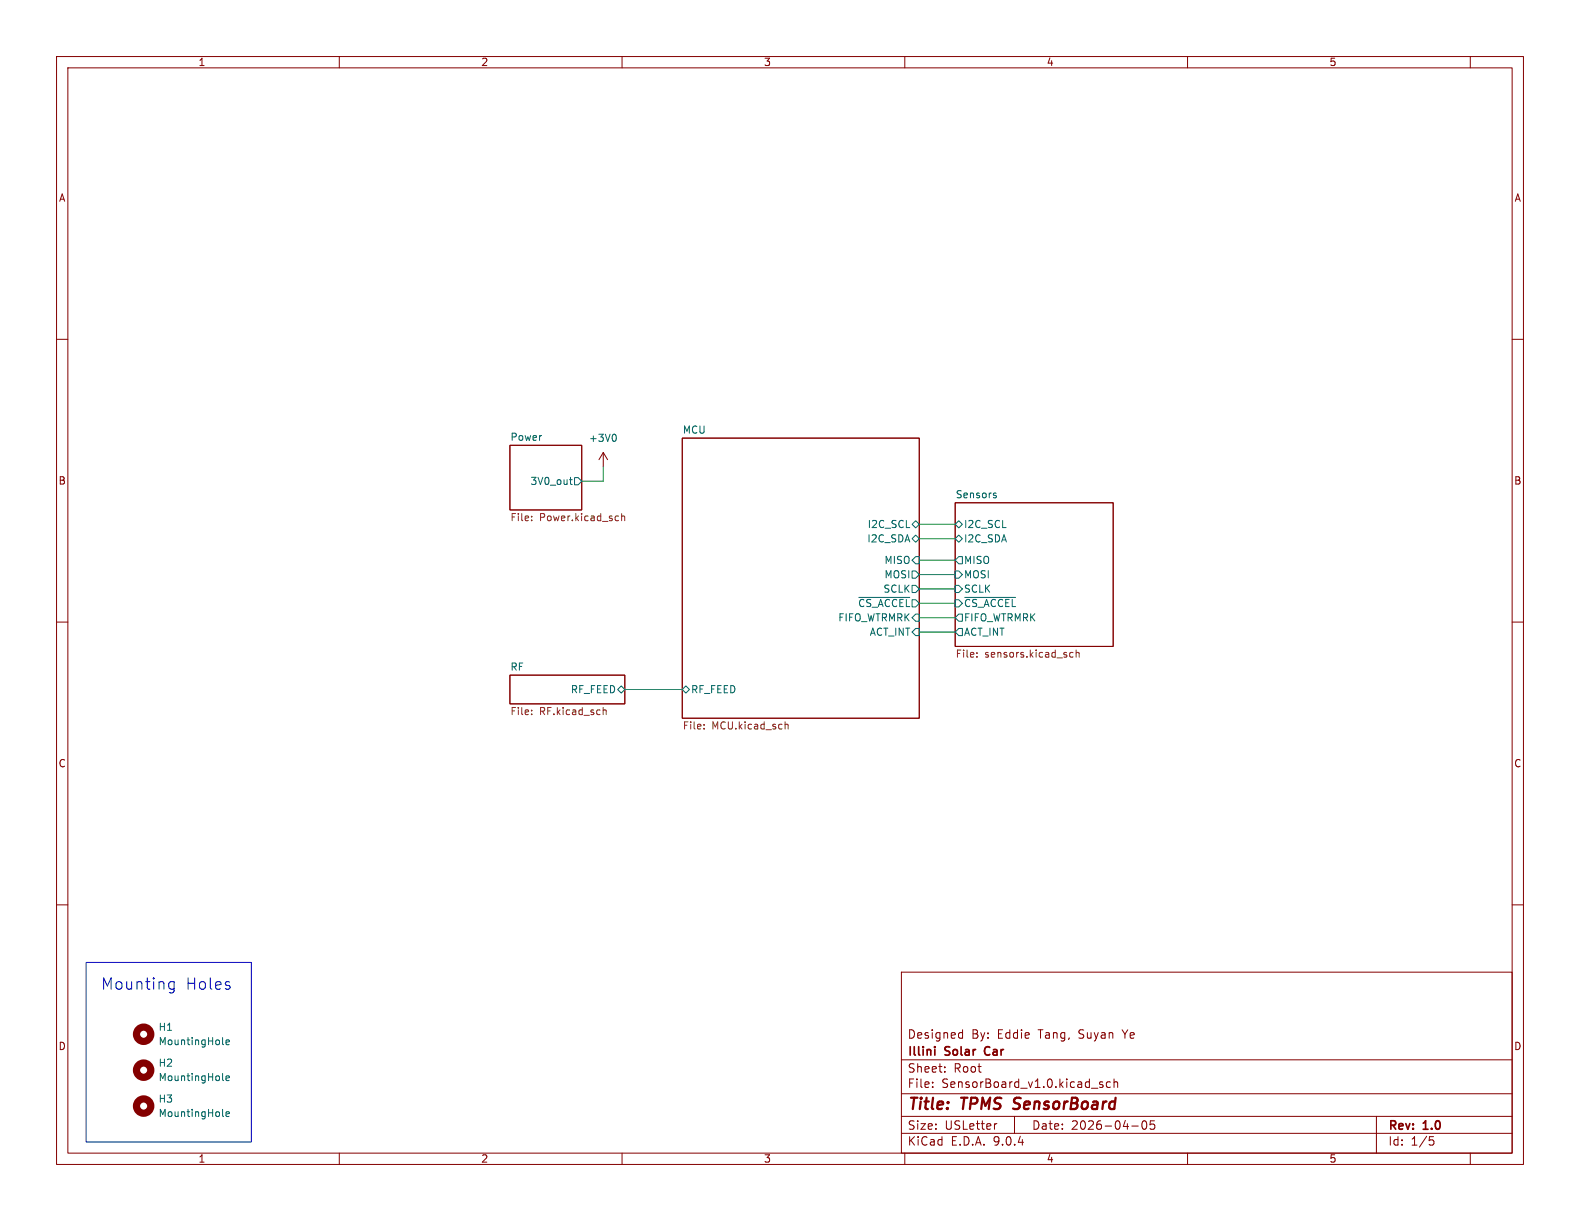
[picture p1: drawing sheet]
<svg xmlns="http://www.w3.org/2000/svg" width="279mm" height="216mm" viewBox="0 0 279 216" stroke-linecap="round" stroke-linejoin="round" font-family="sans-serif">
<g fill="none" stroke="#840000" stroke-width=".18">
<path d="M10 10h259.4v195.9h-259.4zM12 12h255.4v191.9h-255.4zM60 10v2M110 10v2M160 10v2M210 10v2M260 10v2M10 60h2M90.2 78.7h12.7v11.5h-12.7zM120.6 77.5h42v49.5h-42zM267.4 60h2M106.7 80l-.8 1.3"/>
<path d="M106.7 80l.7 1.3M106.7 80v2.6M168.9 88.9h27.9v25.4h-27.9zM10 110h2M90.2 119.4h20.3v5.1h-20.3zM267.4 110h2M10 160h2M159.4 171.9h108v32h-108zM267.4 160h2M159.4 197.4h108M159.4 193.4h108M159.4 187.4h108"/>
<path d="M164.9 192.1v.2M164.9 191.4v.1M167.1 189.4v.2M167.1 188.7v.1M169.8 182.6l.4 .1M170.2 182.1v1.5M170.2 183.5l-.4 .1M176.3 198.7l-.3 .1M179.4 197.4v3M195 191.4l-.4-.1-.2 .2 .1 .2 .5 .2v.3h-.6M196.4 191.4l-.5-.1-.3 .3v.4l.2 .2h.6M197 191.4l.2-.1 .4 .1v.9"/>
<path d="M197 190.8v1.5M200.1 199.1h1.2M202.1 198.3l.2-.1a.81 .81 0 0 1 .6 .6 .81 .81 0 0 1-.3 .8l-.2 .1a.81 .81 0 0 1-.3-1.4zM204.1 198.2h-.7v.7l.2-.1h.5l.1 .2-.1 .5-.2 .2-.5-.2M243.4 197.4v6.5M60 203.9v2M110 203.9v2M159.4 200.4h108M160 203.9v2M210 203.9v2M252.8 201h.7M252.9 201.6h.4l.3 .2-.2 .6-.5 .1"/>
<path d="M260 203.9v2"/>
</g>
<path d="M179.1 196l.3 .1M179.4 194.3l-.1 .2 .1 .4" fill="none" stroke="#840000" stroke-width=".4"/>
<path d="M165.3 185.1v.1M165.3 185.6v1M174.2 185.3l-.1 .4 .1 .7" fill="none" stroke="#840000" stroke-width=".3"/>
<g fill="none" stroke="#006464" stroke-width=".18">
<path d="M108.7 76.8a.79 .79 0 0 1 0 1.2M100.7 84.8h.5M100.9 84.4v1.1l.3 .2M101.6 84.5h.6l.7 .6-.7 .6h-.6zM161.3 92.7l.6-.6 .7 .6-.7 .6zM161.3 95.3l.6-.7 .7 .7-.7 .6zM161.9 98.4h.7v1.3h-.7l-.6-.6zM168.9 92.7l.6-.6 .7 .6-.7 .6zM168.9 95.3l.6-.7 .7 .7-.7 .6zM169.5 98.4h.7v1.3h-.7l-.6-.6zM175.8 87.6l.3 .1 .1 .1-.2 .2h-.2M175.8 87.2h.3"/>
<path d="M151.9 105.6h9M161.3 101h.6l.7 .6-.7 .6h-.6zM161.3 103.5h.6l.7 .6-.7 .7h-.6zM161.9 111.1h.7v1.3h-.7l-.6-.6zM161.9 108.6h.7v1.3h-.7l-.6-.7zM168.9 101h.6l.7 .6-.7 .6h-.6zM168.9 103.5h.6l.7 .6-.7 .7h-.6zM168.9 106h.6l.7 .7-.7 .6h-.6zM169.5 111.1h.7v1.3h-.7l-.6-.6zM169.5 108.6h.7v1.3h-.7l-.6-.7zM170.6 105.6h9M109.2 121.9l.7-.6 .6 .6-.6 .7z"/>
<path d="M120.6 121.9l.7-.6 .6 .6-.6 .7zM39.4 190.9l.1 .2M39.4 197.2l.1 .2M39.4 184.5l.1 .2M40 190.7l.6-.2-.1-.2-.4-.1-.1 .2v.6h.5M40 184.3l.6-.1-.1-.3h-.4l-.1 .2v.6h.5M40 197l.6-.1-.1-.3h-.4l-.1 .2v.6h.5"/>
</g>
<g fill="none" stroke="#725600" stroke-width=".18">
<path d="M94 92v.1M94 91.3v.1M109.3 91.2l.1 .1M109.4 92l-.1 .1M109.9 90.8v1.3M109.9 91.4l.2-.2 .3 .1 .1 .8M172.8 116.1v.1M172.8 115.4v.1M189.1 116l.3 .2 .4-.1M189.8 115.4h-.4l-.3 .2M190.3 115.5l.2-.1h.3v.8M190.3 114.9v1.3"/>
<path d="M94 125.6v.1M94 126.2v.2M106.7 125.1v1.3M106.7 125.6l.1-.1 .3 .1 .1 .8M124.5 128.8v.1M124.5 128.1v.1M138.8 127.6v1.3M138.8 128.2l.2-.1h.3l.1 .8"/>
</g>
<g fill="none" stroke="#840000" stroke-width="1.3">
<circle cx="25.4" cy="195.6" r="1.27"/>
<circle cx="25.4" cy="189.2" r="1.27"/>
<circle cx="25.4" cy="182.9" r="1.27"/>
</g>
<path d="M106.7 82.6v2.5h-3.8M162.6 99.1h6.3M162.6 95.3h6.3M162.6 92.7h6.3M162.6 104.1h6.3M162.6 101.6h6.3M162.6 106.7h6.3M162.6 109.2h6.3M162.6 111.8h6.3M110.5 121.9h10.1" fill="none" stroke="#009600" stroke-width=".18"/>
<path d="M15.2 170.2h29.2v31.7h-29.2zM30 174.8l.2 .1 .6-.1M30 173.7l.2-.1 .6 .1M30.8 173.6v1.6a.54 .54 0 0 1-.9 .3" fill="none" stroke="#0000c2" stroke-width=".18"/>
<g font-size="2.8" fill="#0000c2">
<text x="17.8" y="175.2">Mounting</text>
<text x="32.8" y="175.2">Holes</text>
</g>
<g font-size="2.8" fill="#840000">
<text x="160.4" y="196.8">Title:</text>
<text x="170.1" y="196.8">TPMS</text>
<text x="180.1" y="196.8">SensorBoard</text>
</g>
<g font-size="2.1" fill="#840000">
<text x="160.4" y="183.9">Designed</text>
<text x="171.8" y="183.9">By:</text>
<text x="176.4" y="183.9">Eddie</text>
<text x="183.8" y="183.9">Tang,</text>
<text x="191" y="183.9">Suyan</text>
<text x="199" y="183.9">Ye</text>
<text x="160.4" y="189.9">Sheet:</text>
<text x="160.4" y="187.1">Illini</text>
<text x="167.2" y="187.1">Solar</text>
<text x="168.6" y="189.9">Root</text>
<text x="174.8" y="187.1">Car</text>
<text x="160.4" y="192.6">File:</text>
<text x="166.5" y="192.6">SensorBoard_v1.0.kicad_sch</text>
<text x="160.4" y="202.8">KiCad</text>
<text x="160.4" y="200">Size:</text>
<text x="167.1" y="200">USLetter</text>
<text x="168.1" y="202.8">E.D.A.</text>
<text x="175.7" y="202.8">9.0.4</text>
<text x="182.4" y="200">Date:</text>
<text x="189.4" y="200">2026-04-05</text>
<text x="245.4" y="200.2">Rev:</text>
<text x="245.4" y="202.8">Id:</text>
<text x="249.5" y="202.8">1/5</text>
<text x="251.8" y="200.2">1.0</text>
</g>
<g font-size="1.8" fill="#840000">
<text x="35" y="11.9">1</text>
<text x="85" y="11.9">2</text>
<text x="135" y="11.9">3</text>
<text x="185" y="11.9">4</text>
<text x="235" y="11.9">5</text>
<text x="10.3" y="35.9">A</text>
<text x="267.7" y="35.9">A</text>
<text x="10.3" y="85.9">B</text>
<text x="267.7" y="85.9">B</text>
<text x="10.3" y="135.9">C</text>
<text x="267.7" y="135.9">C</text>
<text x="10.3" y="185.9">D</text>
<text x="267.7" y="185.9">D</text>
<text x="35" y="205.8">1</text>
<text x="85" y="205.8">2</text>
<text x="135" y="205.8">3</text>
<text x="185" y="205.8">4</text>
<text x="235" y="205.8">5</text>
</g>
<g font-size="1.8" fill="#006464">
<text x="120.6" y="76.8">MCU</text>
<text x="90.2" y="78">Power</text>
<text x="104" y="78.3">+3V0</text>
<text x="93.7" y="86">3V0_out</text>
<text x="168.9" y="88.2">Sensors</text>
<text x="153.3" y="93.6">I2C_SCL</text>
<text x="170.4" y="93.6">I2C_SCL</text>
<text x="153.3" y="96.1">I2C_SDA</text>
<text x="156.3" y="99.9">MISO</text>
<text x="170.4" y="96.1">I2C_SDA</text>
<text x="170.4" y="99.9">MISO</text>
<text x="151.6" y="107.5">~{CS_ACCEL}</text>
<text x="156.1" y="105">SCLK</text>
<text x="156.3" y="102.5">MOSI</text>
<text x="170.4" y="102.5">MOSI</text>
<text x="170.4" y="105">SCLK</text>
<text x="170.4" y="107.5">~{CS_ACCEL}</text>
<text x="148.1" y="110.1">FIFO_WTRMRK</text>
<text x="153.7" y="112.6">ACT_INT</text>
<text x="170.4" y="112.6">ACT_INT</text>
<text x="170.4" y="110.1">FIFO_WTRMRK</text>
<text x="90.2" y="118.7">RF</text>
<text x="100.8" y="122.8">RF_FEED</text>
<text x="122.1" y="122.8">RF_FEED</text>
<text x="27.9" y="182.5">H1</text>
<text x="27.9" y="185">MountingHole</text>
<text x="27.9" y="188.8">H2</text>
<text x="27.9" y="191.4">MountingHole</text>
<text x="27.9" y="195.2">H3</text>
<text x="27.9" y="197.7">MountingHole</text>
</g>
<g font-size="1.8" fill="#725600">
<text x="90.2" y="92.5">File:</text>
<text x="95.4" y="92.5">Power.kicad_sch</text>
<text x="168.9" y="116.6">File:</text>
<text x="174.1" y="116.6">sensors.kicad_sch</text>
<text x="90.2" y="126.8">File:</text>
<text x="95.4" y="126.8">RF.kicad_sch</text>
<text x="120.6" y="129.3">File:</text>
<text x="125.9" y="129.3">MCU.kicad_sch</text>
</g>
</svg>
